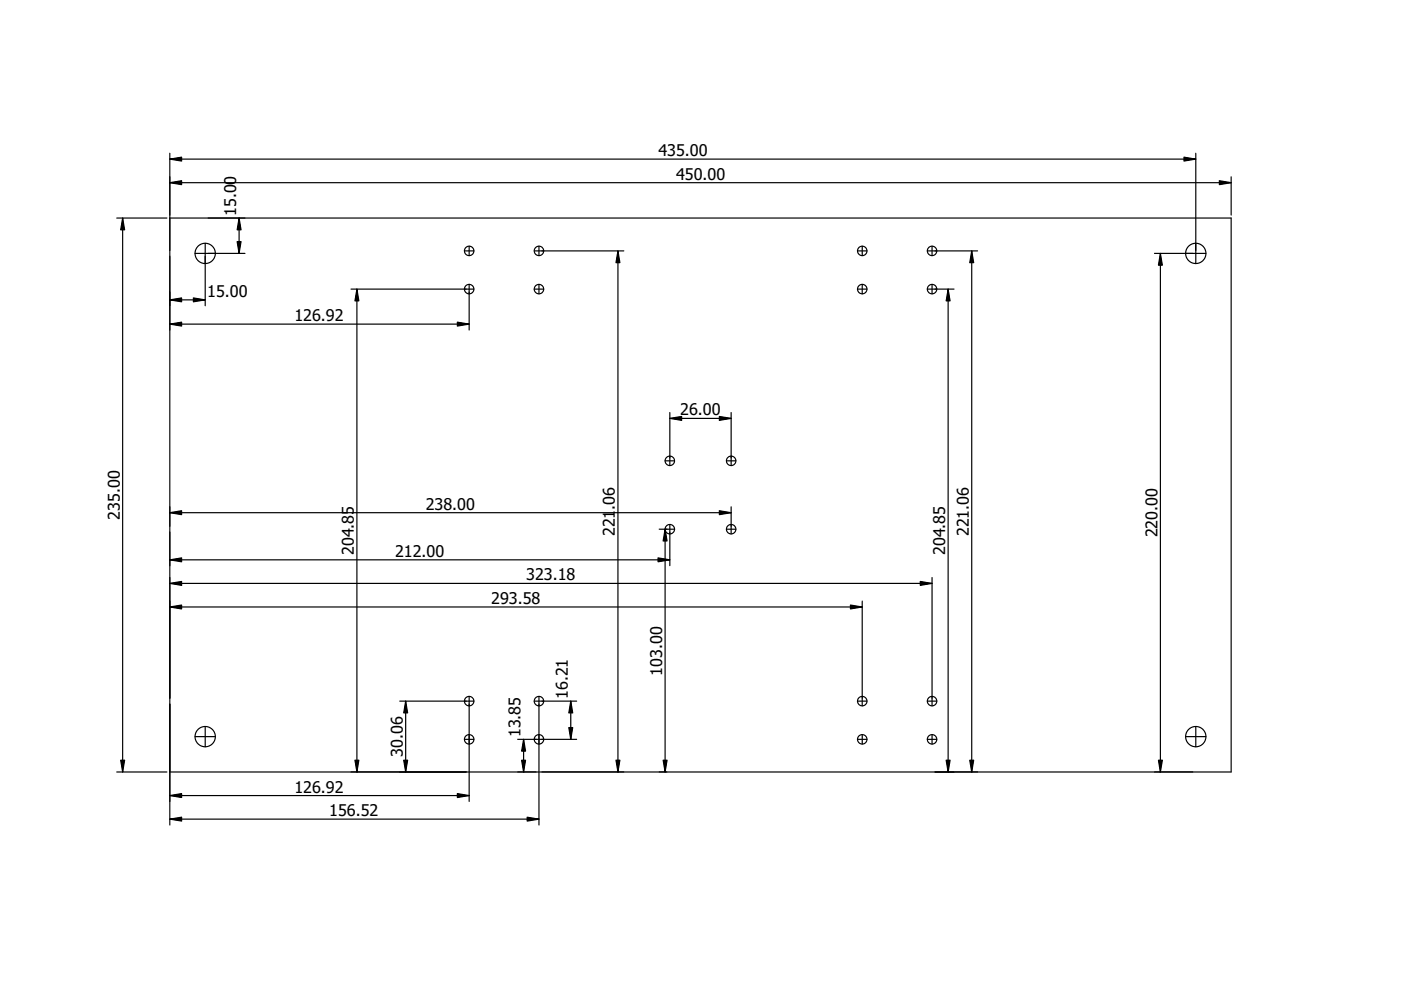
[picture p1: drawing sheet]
<svg xmlns="http://www.w3.org/2000/svg" width="297mm" height="210mm" viewBox="0 0 297 210" stroke-linecap="round" stroke-linejoin="round" font-family="sans-serif">
<g fill="none" stroke="#000" stroke-width=".25">
<path d="M36 32.5v142.4M36 38.7h225M36 33.7h217.5M253.5 32.5v23.4M261 37.5v8.1M24.8 46.2h10.6M26 46.2v117.5M36 46.2h225v117.5h-225M41.4 53.7h10.5M43.5 51.6v13.2M50.7 46.2v7.5M98.5 53.2h2"/>
<path d="M99.5 52.2v2M113.3 53.2h19M114.3 52.2v2M131 53.2v110.5M181.8 53.2h2M182.8 52.2v2M196.6 53.2h10.7M197.6 52.2v2M206 53.2v110.5M244.8 53.7h10.9M246 53.7v110M36 63.6h7.5"/>
<path d="M36 68.7h63.5M74.4 61.3h26.1M75.7 61.3v102.4M99.5 60.3v9.7M113.3 61.3h2M114.3 60.3v2M181.8 61.3h2M182.8 60.3v2M196.6 61.3h5.7M197.6 60.3v2M201 61.3v102.4M141 97.7h2"/>
<path d="M142 87.5v11.2M142 88.7h13M154 97.7h2M155 87.5v11.2M36 118.7h106M36 108.7h119M139.8 112.2h3.2M141 112.2v51.5M142 111.2v8.7M154 112.2h2M155 107.5v5.7M36 128.7h146.8"/>
<path d="M36 123.7h161.6M182.8 127.4v22.3M197.6 122.4v27.3M41.4 156.2h4.3M43.5 154v4.3M84.8 148.7h15.7M86 148.7v15M98.5 156.8h2M99.5 147.7v22.2M109.8 156.8h12.5M111 156.8v6.9M113.3 148.7h9"/>
<path d="M114.3 147.7v27.2M121 148.7v8.1M181.8 156.8h2M181.8 148.7h2M182.8 155.8v2M196.6 148.7h2M196.6 156.8h2M197.6 155.8v2M251.4 156.2h4.3M253.5 154v4.3M24.8 163.7h10.6M36 168.7h63.5"/>
<path d="M36 173.7h78.3"/>
<circle cx="43.5" cy="53.7" r="2.15"/>
<circle cx="99.5" cy="53.2" r="1"/>
<circle cx="114.3" cy="53.2" r="1"/>
<circle cx="182.8" cy="53.2" r="1"/>
<circle cx="197.6" cy="53.2" r="1"/>
<circle cx="253.5" cy="53.7" r="2.15"/>
<circle cx="99.5" cy="61.3" r="1"/>
<circle cx="114.3" cy="61.3" r="1"/>
<circle cx="182.8" cy="61.3" r="1"/>
<circle cx="197.6" cy="61.3" r="1"/>
<circle cx="142" cy="97.7" r="1"/>
<circle cx="155" cy="97.7" r="1"/>
<circle cx="142" cy="112.2" r="1"/>
<circle cx="155" cy="112.2" r="1"/>
<circle cx="43.5" cy="156.2" r="2.15"/>
<circle cx="99.5" cy="148.7" r="1"/>
<circle cx="99.5" cy="156.8" r="1"/>
<circle cx="114.3" cy="156.8" r="1"/>
<circle cx="114.3" cy="148.7" r="1"/>
<circle cx="182.8" cy="148.7" r="1"/>
<circle cx="182.8" cy="156.8" r="1"/>
<circle cx="197.6" cy="156.8" r="1"/>
<circle cx="197.6" cy="148.7" r="1"/>
<circle cx="253.5" cy="156.2" r="2.15"/>
</g>
<g fill="#000">
<path d="M36 38.7l2.5-.4v.8zM36 33.7l2.5-.4v.9zM251 33.3l2.5 .4-2.5 .5zM258.5 38.3l2.5 .4-2.5 .4zM26 46.2l.4 2.5h-.8zM50.3 51.2h.8l-.4 2.5zM50.7 46.2l.4 2.5h-.8zM131 53.2l.4 2.5h-.8zM206 53.2l.4 2.5h-.8zM246 53.7l.4 2.5h-.8zM36 63.6l2.5-.4v.8zM36 68.7l2.5-.4v.8z"/>
<path d="M41 63.2l2.5 .4-2.5 .4zM75.7 61.3l.4 2.5h-.8zM97 68.3l2.5 .4-2.5 .4zM201 61.3l.4 2.5h-.8zM142 88.7l2.5-.4v.8zM152.5 88.3l2.5 .4-2.5 .4zM36 118.7l2.5-.4v.8zM36 108.7l2.5-.4v.8zM141 112.2l.4 2.5h-.8zM139.5 118.3l2.5 .4-2.5 .4zM152.5 108.3l2.5 .4-2.5 .4zM36 128.7l2.5-.4v.8z"/>
<path d="M36 123.7l2.5-.4v.8zM180.3 128.3l2.5 .4-2.5 .4zM195.1 123.3l2.5 .4-2.5 .4zM86 148.7l.4 2.5h-.8zM111 156.8l.4 2.5h-.8zM120.6 154.3h.8l-.4 2.5zM121 148.7l.4 2.5h-.8zM25.6 161.2h.8l-.4 2.5zM36 168.7l2.5-.4v.8zM36 173.7l2.5-.4v.8zM75.3 161.2h.8l-.4 2.5zM85.6 161.2h.8l-.4 2.5z"/>
<path d="M97 168.3l2.5 .4-2.5 .4zM110.6 161.2h.8l-.4 2.5zM111.8 173.3l2.5 .4-2.5 .4zM130.6 161.2h.8l-.4 2.5zM140.6 161.2h.8l-.4 2.5zM200.6 161.2h.8l-.4 2.5zM205.6 161.2h.8l-.4 2.5zM245.6 161.2h.8l-.4 2.5z"/>
</g>
<g fill="#000" stroke="#000" stroke-width=".25">
<path d="M36 38.7l2.5-.4v.8zM36 33.7l2.5-.4v.9zM251 33.3l2.5 .4-2.5 .5zM258.5 38.3l2.5 .4-2.5 .4zM26 46.2l.4 2.5h-.8zM50.3 51.2h.8l-.4 2.5zM50.7 46.2l.4 2.5h-.8zM131 53.2l.4 2.5h-.8zM206 53.2l.4 2.5h-.8zM246 53.7l.4 2.5h-.8zM36 63.6l2.5-.4v.8zM36 68.7l2.5-.4v.8z"/>
<path d="M41 63.2l2.5 .4-2.5 .4zM75.7 61.3l.4 2.5h-.8zM97 68.3l2.5 .4-2.5 .4zM201 61.3l.4 2.5h-.8zM142 88.7l2.5-.4v.8zM152.5 88.3l2.5 .4-2.5 .4zM36 118.7l2.5-.4v.8zM36 108.7l2.5-.4v.8zM141 112.2l.4 2.5h-.8zM139.5 118.3l2.5 .4-2.5 .4zM152.5 108.3l2.5 .4-2.5 .4zM36 128.7l2.5-.4v.8z"/>
<path d="M36 123.7l2.5-.4v.8zM180.3 128.3l2.5 .4-2.5 .4zM195.1 123.3l2.5 .4-2.5 .4zM86 148.7l.4 2.5h-.8zM111 156.8l.4 2.5h-.8zM120.6 154.3h.8l-.4 2.5zM121 148.7l.4 2.5h-.8zM25.6 161.2h.8l-.4 2.5zM36 168.7l2.5-.4v.8zM36 173.7l2.5-.4v.8zM75.3 161.2h.8l-.4 2.5zM85.6 161.2h.8l-.4 2.5z"/>
<path d="M97 168.3l2.5 .4-2.5 .4zM110.6 161.2h.8l-.4 2.5zM111.8 173.3l2.5 .4-2.5 .4zM130.6 161.2h.8l-.4 2.5zM140.6 161.2h.8l-.4 2.5zM200.6 161.2h.8l-.4 2.5zM205.6 161.2h.8l-.4 2.5zM245.6 161.2h.8l-.4 2.5z"/>
</g>
<g font-size="3.4">
<text x="139.6" y="33.1">435.00</text>
<text x="143.3" y="38.1">450.00</text>
<text x="50.1" y="45.8" transform="rotate(-90 50.1 45.8)">15.00</text>
<text x="43.9" y="63">15.00</text>
<text x="62.4" y="68.1">126.92</text>
<text x="144.2" y="88.1">26.00</text>
<text x="25.4" y="110.2" transform="rotate(-90 25.4 110.2)">235.00</text>
<text x="90.3" y="108.1">238.00</text>
<text x="130.4" y="113.7" transform="rotate(-90 130.4 113.7)">221</text>
<text x="130.4" y="108.1" transform="rotate(-90 130.4 108.1)">.06</text>
<text x="205.4" y="113.7" transform="rotate(-90 205.4 113.7)">221.06</text>
<text x="245.4" y="113.9" transform="rotate(-90 245.4 113.9)">220.00</text>
<text x="75" y="117.7" transform="rotate(-90 75 117.7)">204.85</text>
<text x="83.8" y="118.1">212.00</text>
<text x="200.4" y="117.7" transform="rotate(-90 200.4 117.7)">204.85</text>
<text x="111.6" y="123.1">323.18</text>
<text x="104.2" y="128.1">293.58</text>
<text x="140.4" y="143.3" transform="rotate(-90 140.4 143.3)">103.00</text>
<text x="120.4" y="148.2" transform="rotate(-90 120.4 148.2)">16.21</text>
<text x="85.4" y="160.5" transform="rotate(-90 85.4 160.5)">30.06</text>
<text x="110.4" y="156.3" transform="rotate(-90 110.4 156.3)">13.85</text>
<text x="62.4" y="168.1">126.92</text>
<text x="69.8" y="173.1">156.52</text>
</g>
</svg>
